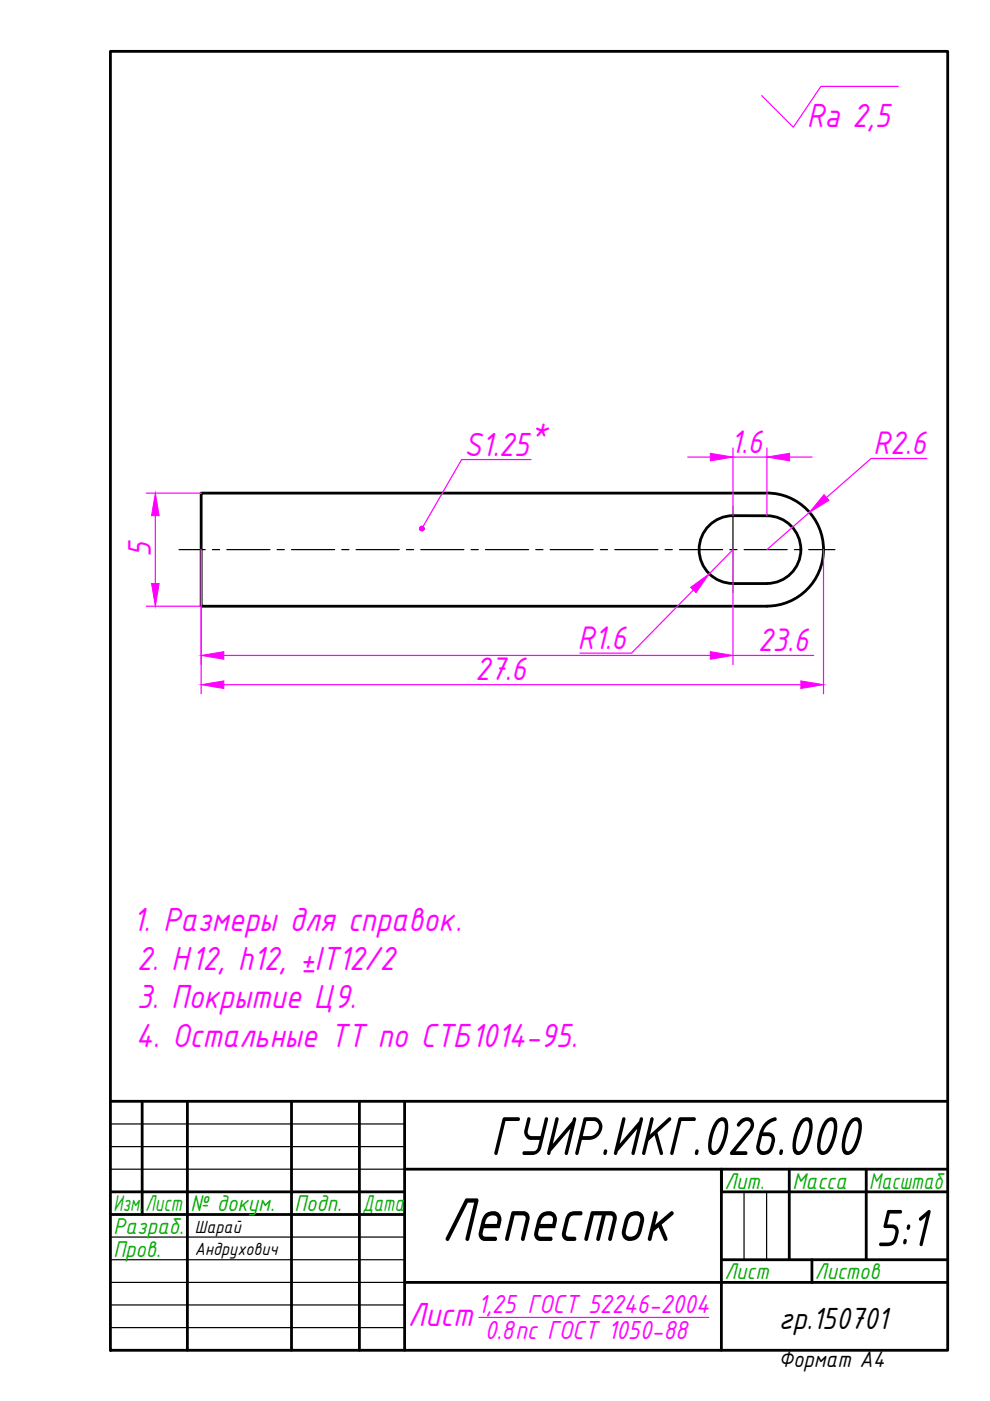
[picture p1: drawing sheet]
<svg xmlns="http://www.w3.org/2000/svg" width="210mm" height="297mm" viewBox="0 0 210 297" stroke-linecap="round" stroke-linejoin="round" font-family="sans-serif">
<!-- layer: 0 -->
<g fill="none" stroke="#000" stroke-width=".59">
<path d="M23.4 10.9h177.5v275.4h-177.5zM169.8 116.5a7.2 7.2 0 0 1-7.2 7.2h-7.2a7.2 7.2 0 0 1-7.2-7.2 7.2 7.2 0 0 1 7.2-7.2l7.2 .1a7.2 7.2 0 0 1 7.2 7.1M162.6 128.5a12 12 0 0 0 12-12 12 12 0 0 0-12-12h-119.9v24h119.9M23.4 233.5h177.5M30.1 233.5v24M39.7 233.5v52.8M61.8 233.5v52.8M76.2 233.5v52.8M85.8 233.5v52.8M23.4 252.7h62.4M23.4 257.5h62.4M85.8 247.9h115.1"/>
<path d="M167.3 247.9v19.2M183.7 247.9v19.2M200.9 252.7h-47.9v-4.8v38.4M85.8 271.9h115.1M153 267.1h47.9M172.1 267.1v4.8"/>
</g>
<g fill="none" stroke="#000" stroke-width=".25">
<path d="M38 116.5h5.5M45 116.5h1.6M48.1 116.5h9.1M58.8 116.5h1.5M61.8 116.5h9.2M72.5 116.5h1.5M75.5 116.5h9.1M86.2 116.5h1.5M89.2 116.5h9.2M99.9 116.5h1.5M102.9 116.5h9.2M113.6 116.5h1.5"/>
<path d="M116.6 116.5h9.2M127.3 116.5h1.5M130.3 116.5h9.2M141 116.5h1.5M144.1 116.5h9.1M154.7 116.5h1.6M155.4 107.5v18.1M157.8 116.5h9.1M168.4 116.5h1.5M171.5 116.5h5.5M23.4 238.3h62.4M23.4 243.1h62.4"/>
<path d="M23.4 247.9h62.4M157.8 252.7v14.4M162.5 252.7v14.4M23.4 262.3h62.4M23.4 267.1h62.4M23.4 276.7h62.4M23.4 271.9h62.4M23.4 281.5h62.4"/>
</g>
<g fill="none" stroke="#f0f" stroke-width=".25">
<path d="M190.5 18.3h-16.4l-5.9 8.7-6.7-6.7M112.6 97.4h-14.7l-8.4 14.7M145.8 96.9h4.8M155.4 95v14.3M155.4 96.9h7.2M162.6 95v14.4M167.4 96.9h4.8M196.5 97.2h-11.8l-9.5 8.3M31 104.5h11.7M32.9 109.3v14.4M42.7 116.5v30.6M171.6 108.6l-9 7.9"/>
<path d="M174.6 116.5v30.6M31 128.5h11.7M47.5 139h103.1M147 125.1l-13.1 13.4h-10.9M150.4 121.7l5-5.2v24.4M155.4 139h17.1M47.5 145.2h122.3M101.6 279.3h48.7"/>
</g>
<g fill="#f0f" stroke="#f0f" stroke-width=".21">
<path d="M174.7 104.9l1.1 1.2-4.2 2.5z"/>
<path d="M146.4 124.5l4-2.8-2.8 4z"/>
<path d="M150.6 96.1l4.8 .8-4.8 .8z"/>
<path d="M162.6 96.9l4.8-.8v1.6z"/>
<path d="M42.7 145.2l4.8-.8v1.6z"/>
<path d="M169.8 144.4l4.8 .8-4.8 .8z"/>
<path d="M32.9 104.5l.8 4.8h-1.6z"/>
<path d="M32.1 123.7h1.6l-.8 4.8z"/>
<path d="M89.1 112.4l.4-.3-.3 .4z"/>
<path d="M42.7 139l4.8-.8v1.6z"/>
<path d="M150.6 138.2l4.8 .8-4.8 .8z"/>
<path d="M89.5 112.1l-.3 .4h.2zM89.5 112.1l.1 .4h-.2zM89.5 112.1l.1 .4 .1-.1z"/>
<path d="M89.5 112.1l.2 .3 .2-.1zM89.5 112.1h.4v.2zM89.5 112.1h.4v-.2z"/>
<path d="M89.5 112.1l.4-.2-.1-.1zM89.7 111.6l.1 .2-.3 .3zM89.5 111.6v.5l.2-.5z"/>
<path d="M89.3 111.6l.2 .5v-.5zM89.2 111.7l.1-.1 .2 .5zM89.2 111.7l-.2 .1 .5 .3z"/>
<path d="M89 111.8v.2l.5 .1zM89 112l.5 .1-.5 .1zM89 112.2l.1 .2 .4-.3z"/>
</g>
<text font-size="14" x="93.5" y="263.1">Лепесток</text>
<text font-size="12.4" x="103.9" y="244.9">ГУИР.ИКГ.026.000</text>
<text font-size="11.9" x="185.6" y="264.2">5:1</text>
<g font-size="7.6" fill="#f0f">
<text x="171" y="27">Ra 2,5</text>
<text x="112.6" y="93.4">*</text>
<text x="98.4" y="96.7">S1.25</text>
<text x="28.2" y="197.4">1. Размеры для справок.</text>
<text x="29" y="205.6">2. Н12, h12, +IT12/2</text>
<text x="63.6" y="207.4">-</text>
<text x="29" y="213.8">3. Покрытие Ц9.</text>
<text x="28.7" y="222">4. Остальные ТТ по СТБ1014-95.</text>
<text x="86.5" y="281">Лист</text>
</g>
<g font-size="7.4" fill="#f0f">
<text x="154.9" y="96">1.6</text>
<text x="185.1" y="96.3">R2.6</text>
<text x="32" y="118" transform="rotate(-90 32 118)">5</text>
<text x="122.4" y="137.5">R1.6</text>
<text x="160.7" y="138">23.6</text>
<text x="100.8" y="144.2">27.6</text>
</g>
<text font-size="7" x="165.1" y="281.7">гр.150701</text>
<g font-size="6" fill="#f0f">
<text x="101.3" y="278.3">1,25 ГОСТ 52246-2004</text>
<text x="102.8" y="283.8">0.8пс ГОСТ 1050-88</text>
</g>
<g font-size="5.2" fill="#00ad00">
<text x="24.1" y="256.8">Изм.</text>
<text x="30.8" y="256.8">Лист</text>
<text x="40.4" y="256.8">№ докум.</text>
<text x="62.4" y="256.8">Подп.</text>
<text x="76.8" y="256.8">Дата</text>
<text x="153.6" y="252">Лит.</text>
<text x="168" y="252">Масса</text>
<text x="184.3" y="252">Масштаб</text>
<text x="24.1" y="261.6">Разраб.</text>
<text x="24.1" y="266.4">Пров.</text>
<text x="153.6" y="271.2">Лист</text>
<text x="172.8" y="271.2">Листов</text>
</g>
<text font-size="5.2" x="165" y="289.9">Формат А4</text>
<g font-size="4">
<text x="41.3" y="261.4">Шарай</text>
<text x="41.3" y="266">Андрухович</text>
</g>
</svg>
